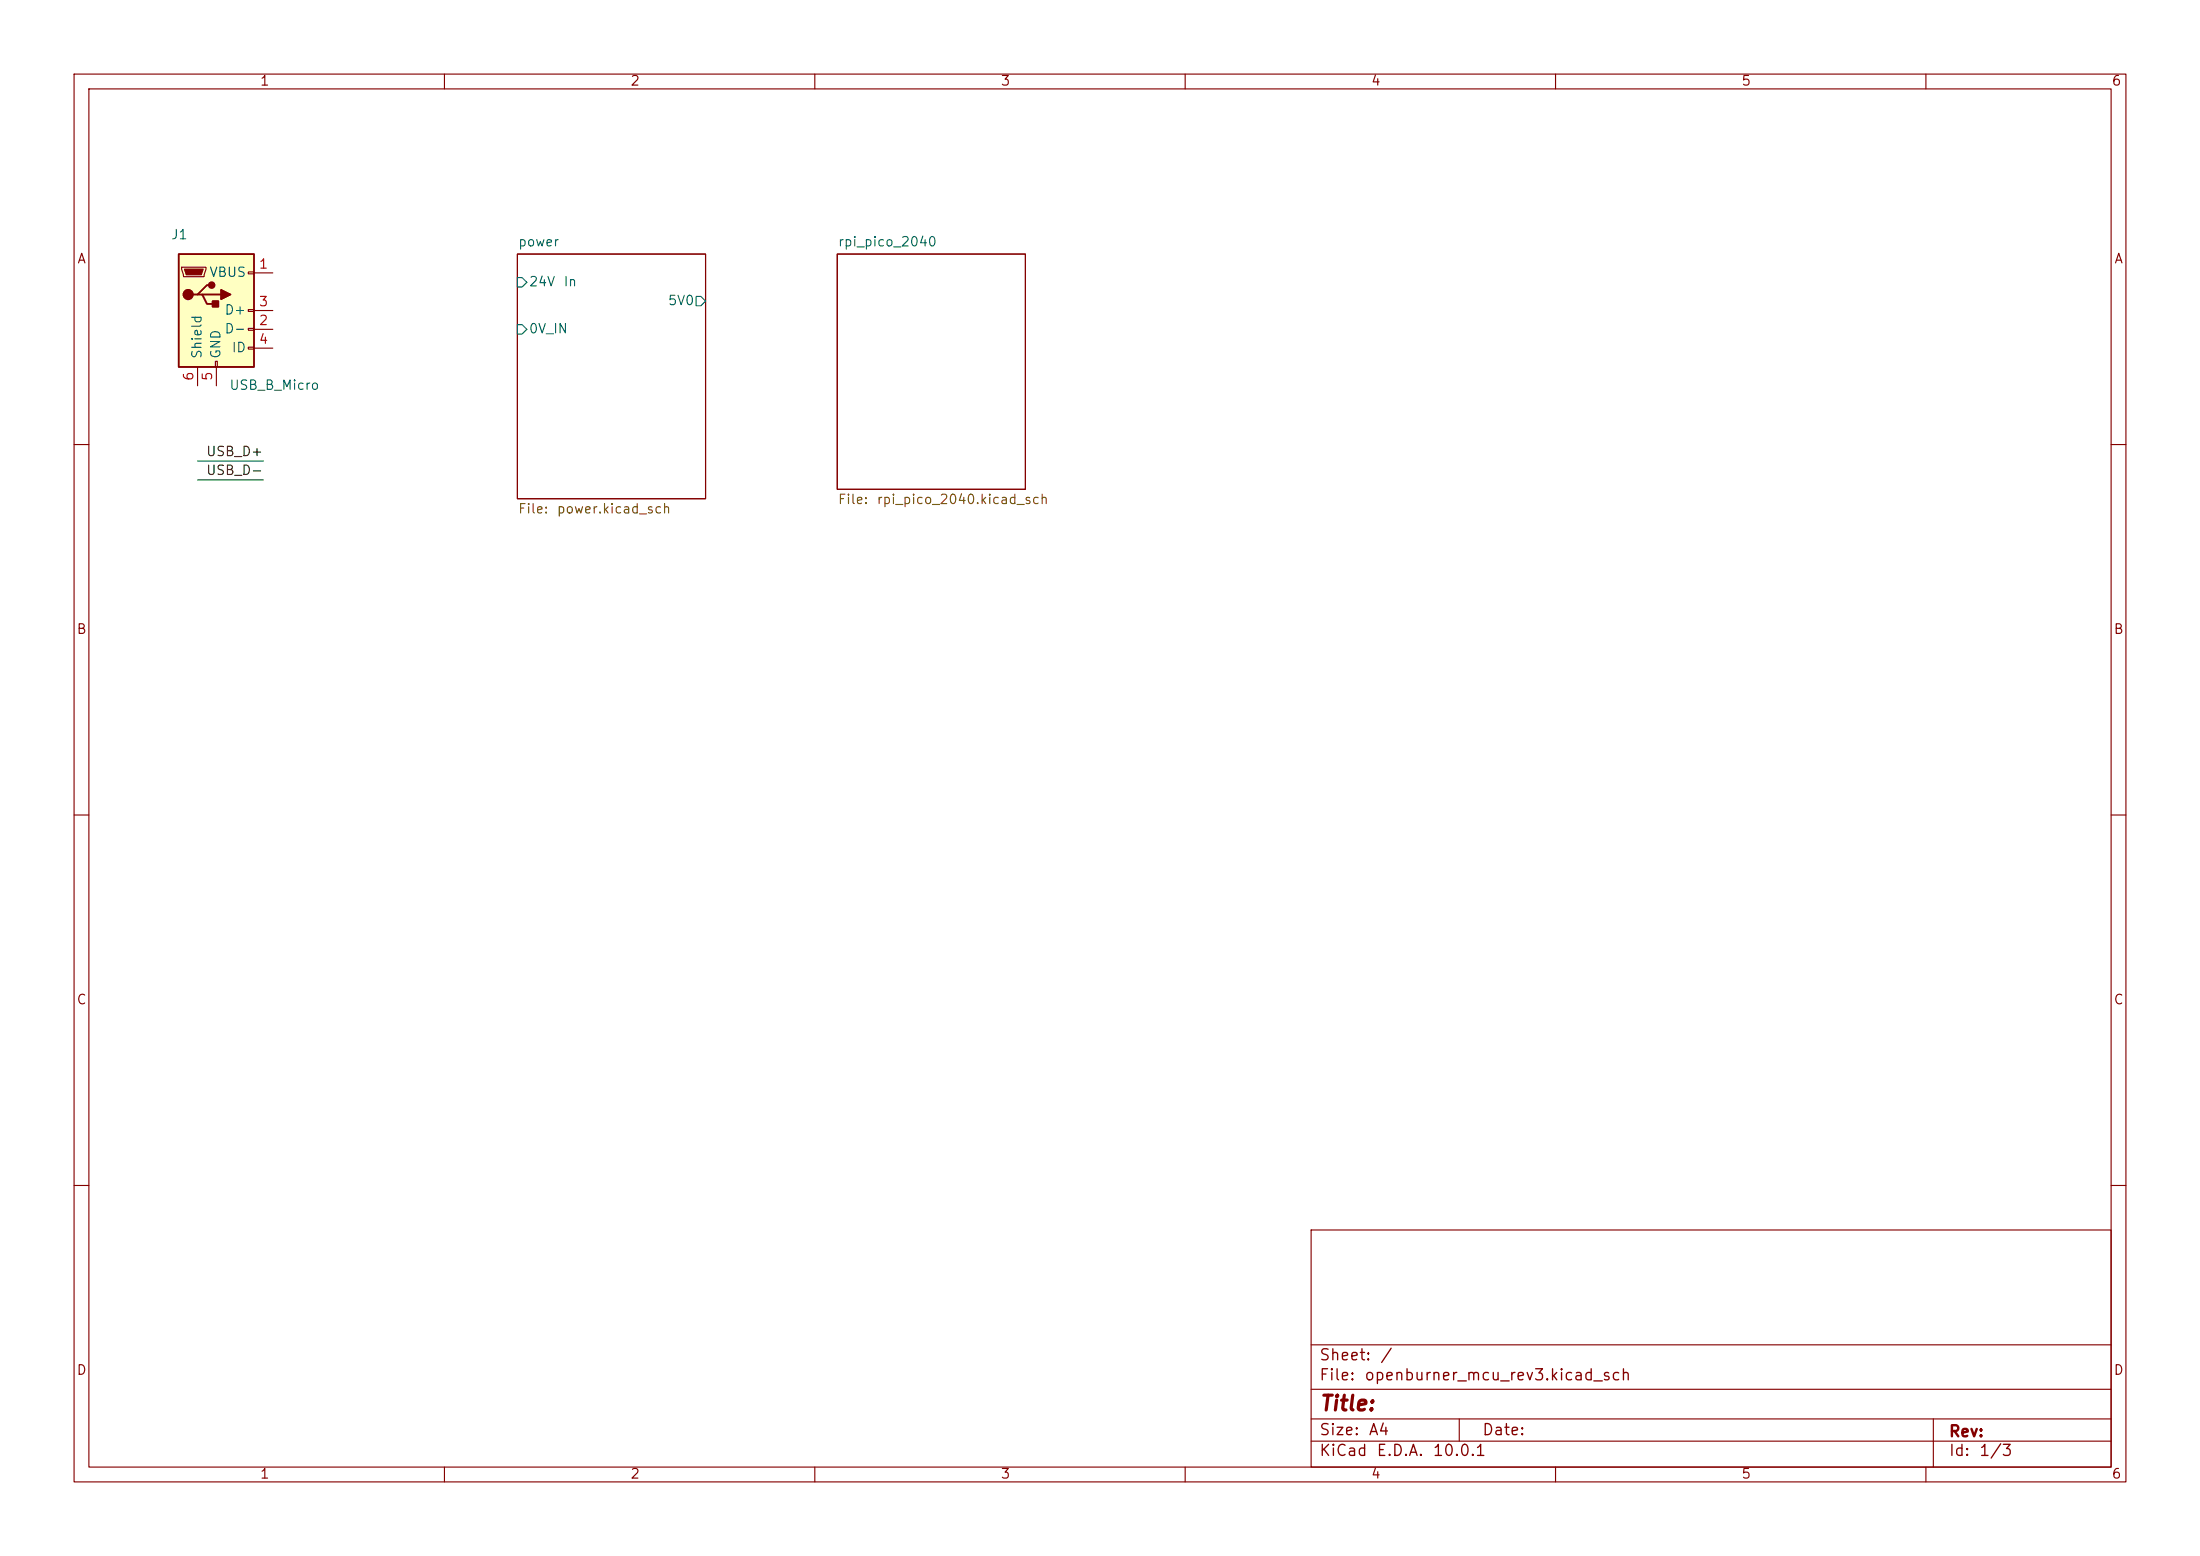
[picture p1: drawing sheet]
<svg xmlns="http://www.w3.org/2000/svg" width="297mm" height="210mm" viewBox="0 0 297 210" stroke-linecap="round" stroke-linejoin="round" font-family="sans-serif">
<g fill="none" stroke="#840000" stroke-width=".15">
<path d="M10 10h277v190h-277zM12 12h273v186h-273zM60 10v2M110 10v2M160 10v2M210 10v2M260 10v2M69.8 34.3h25.4v33h-25.4zM113 34.3h25.4v31.7h-25.4zM10 60h2M285 60h2M10 110h2"/>
<path d="M285 110h2M10 160h2M177 166h108v32h-108zM285 160h2M60 198v2M110 198v2M160 198v2M177 194.5h108M177 191.5h108M177 187.5h108M177 181.5h108M197 191.5v3"/>
<path d="M210 198v2M260 198v2M261 191.5v6.5"/>
</g>
<path d="M69.8 37.5h.7l.6 .6-.6 .6h-.7zM69.8 43.8h.7l.6 .7-.6 .6h-.7zM94 40h.6l.6 .6-.6 .7h-.6z" fill="none" stroke="#006464" stroke-width=".15"/>
<path d="M24.1 34.3h10.2v15.2h-10.2z" fill="#ffffc2"/>
<path d="M24.1 34.3h10.2v15.2h-10.2zM26.7 39.8h.6l.6 1.2h1.3M27.3 39.8h2.5M28.6 38.5h-.7l-1.2 1.3h-.7" fill="none" stroke="#840000" stroke-width=".25"/>
<path d="M24.5 36.1h3.3v.2l-.2 1h-2.8zM33.5 36.7h.8v.3h-.8zM34.3 36.8h2.5M26.7 49.5v2.6M29.1 48.8h.2v.7h-.2zM29.2 49.5v2.6M33.5 41.8h.8v.2h-.8zM33.5 44.3h.8v.3h-.8zM33.5 46.9h.8v.2h-.8zM34.3 44.5h2.5M34.3 41.9h2.5M34.3 47h2.5" fill="none" stroke="#840000" stroke-width=".15"/>
<path d="M24.9 36.3h2.5l-.2 .8h-2.1z" fill="#840000" stroke="#840000" stroke-width=".15"/>
<g fill="#840000" stroke="#840000" stroke-width=".25">
<path d="M28.7 40.6h.8v.8h-.8z"/>
<path d="M29.8 39.1l1.3 .7-1.3 .6z"/>
<circle cx="25.4" cy="39.8" r=".63"/>
<circle cx="28.6" cy="38.5" r=".38"/>
</g>
<path d="M26.7 62.2h8.9M26.7 64.8h8.9" fill="none" stroke="#009600" stroke-width=".15"/>
<text font-size="2" fill="#840000" x="178" y="190.9">Title:</text>
<g font-size="1.5" fill="#840000">
<text x="178" y="184">Sheet:</text>
<text x="186.2" y="184">/</text>
<text x="178" y="186.7">File:</text>
<text x="184.1" y="186.7">openburner_mcu_rev3.kicad_sch</text>
<text x="178" y="196.9">KiCad</text>
<text x="178" y="194.1">Size:</text>
<text x="184.7" y="194.1">A4</text>
<text x="185.7" y="196.9">E.D.A.</text>
<text x="193.3" y="196.9">10.0.1</text>
<text x="200" y="194.1">Date:</text>
<text x="263" y="194.3">Rev:</text>
<text x="263" y="196.9">Id:</text>
<text x="267.1" y="196.9">1/3</text>
</g>
<g font-size="1.3" fill="#840000">
<text x="35" y="11.9">1</text>
<text x="85" y="11.9">2</text>
<text x="135" y="11.9">3</text>
<text x="185" y="11.9">4</text>
<text x="235" y="11.9">5</text>
<text x="285" y="11.9">6</text>
<text x="10.3" y="35.9">A</text>
<text x="285.3" y="35.9">A</text>
<text x="10.3" y="85.9">B</text>
<text x="285.3" y="85.9">B</text>
<text x="10.3" y="135.9">C</text>
<text x="285.3" y="135.9">C</text>
<text x="10.3" y="185.9">D</text>
<text x="285.3" y="185.9">D</text>
<text x="35" y="199.9">1</text>
<text x="85" y="199.9">2</text>
<text x="135" y="199.9">3</text>
<text x="185" y="199.9">4</text>
<text x="235" y="199.9">5</text>
<text x="285" y="199.9">6</text>
</g>
<g font-size="1.3" fill="#006464">
<text x="23" y="32.6">J1</text>
<text x="69.8" y="33.6">power</text>
<text x="113" y="33.6">rpi_pico_2040</text>
<text x="28.2" y="37.7">VBUS</text>
<text x="71.3" y="39">24V</text>
<text x="76" y="39">In</text>
<text x="90.1" y="41.5">5V0</text>
<text x="30.2" y="45.3">D-</text>
<text x="30.2" y="42.8">D+</text>
<text x="31.2" y="47.9">ID</text>
<text x="71.3" y="45.3">0V_IN</text>
<text x="27.5" y="48.5" transform="rotate(-90 27.5 48.5)">Shield</text>
<text x="30.1" y="48.5" transform="rotate(-90 30.1 48.5)">GND</text>
<text x="30.9" y="52.9">USB_B_Micro</text>
</g>
<g font-size="1.3" fill="#a90000">
<text x="34.9" y="36.6">1</text>
<text x="34.9" y="41.7">3</text>
<text x="34.9" y="44.2">2</text>
<text x="34.9" y="46.7">4</text>
<text x="26.4" y="51.5" transform="rotate(-90 26.4 51.5)">6</text>
<text x="29" y="51.5" transform="rotate(-90 29 51.5)">5</text>
</g>
<g font-size="1.3" fill="#0f0f0f">
<text x="27.7" y="61.9">USB_D+</text>
<text x="27.7" y="64.4">USB_D-</text>
</g>
<g font-size="1.3" fill="#725600">
<text x="69.8" y="69.6">File:</text>
<text x="75.1" y="69.6">power.kicad_sch</text>
<text x="113" y="68.4">File:</text>
<text x="118.3" y="68.4">rpi_pico_2040.kicad_sch</text>
</g>
</svg>
